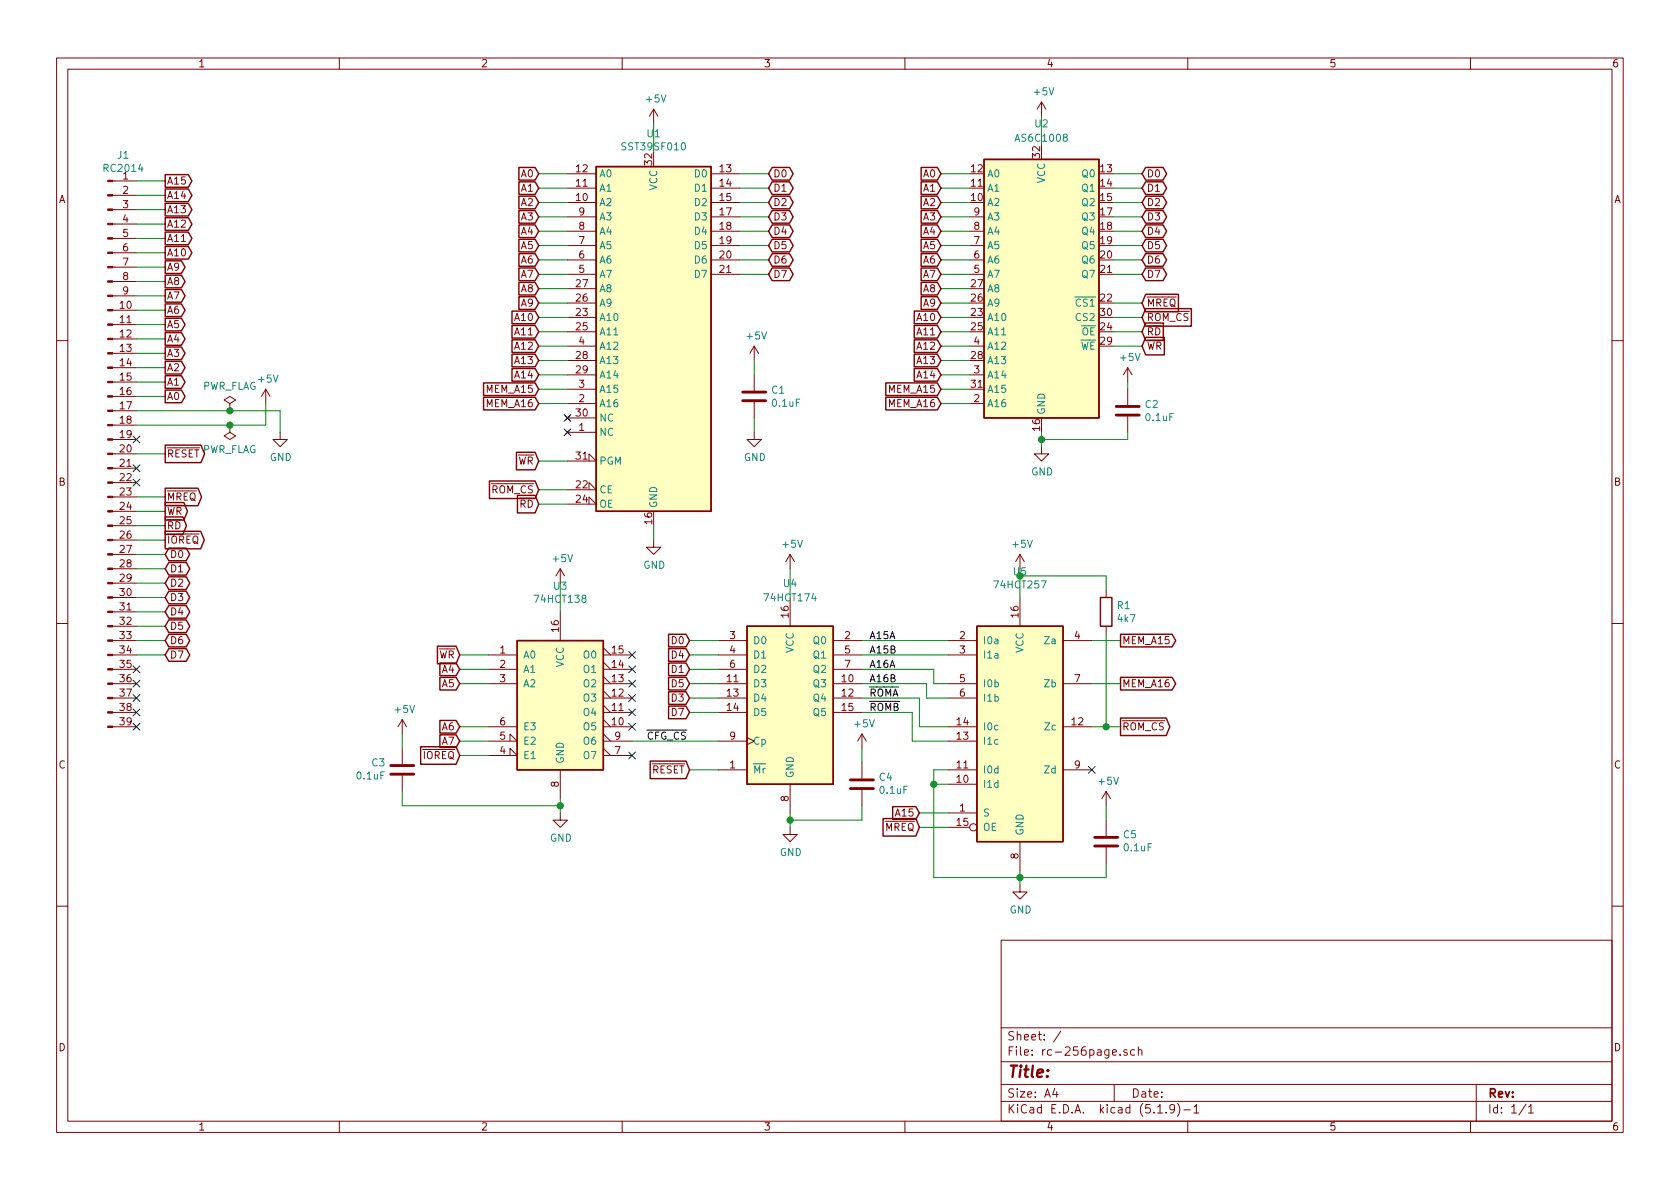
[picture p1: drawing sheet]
EESchema Schematic File Version 4
EELAYER 30 0
EELAYER END
$Descr A4 11693 8268
encoding utf-8
Sheet 1 1
Title ""
Date ""
Rev ""
Comp ""
Comment1 ""
Comment2 ""
Comment3 ""
Comment4 ""
$EndDescr
$Comp
L Connector:Conn_01x39_Male J1
U 1 1
P 750 3150
F 0 "J1" H 858 5231 50  0000 C CNN
F 1 "RC2014" H 858 5140 50  0000 C CNN
F 2 "Connector_PinHeader_2.54mm:PinHeader_1x39_P2.54mm_Vertical" H 750 3150 50  0001 C CNN
F 3 "~" H 750 3150 50  0001 C CNN
	1    750  3150
	1    0    0    -1  
$EndComp
Wire Wire Line
	950  2050 1150 2050
Wire Wire Line
	1150 2150 950  2150
Wire Wire Line
	950  2250 1150 2250
Wire Wire Line
	1150 2350 950  2350
Wire Wire Line
	950  2450 1150 2450
Wire Wire Line
	1150 2550 950  2550
Wire Wire Line
	950  2650 1150 2650
Wire Wire Line
	1150 2750 950  2750
$Comp
L power:GND #PWR0101
U 1 1
P 1950 3000
F 0 "#PWR0101" H 1950 2750 50  0001 C CNN
F 1 "GND" H 1955 2827 50  0000 C CNN
F 2 "" H 1950 3000 50  0001 C CNN
F 3 "" H 1950 3000 50  0001 C CNN
	1    1950 3000
	1    0    0    -1  
$EndComp
Wire Wire Line
	950  2850 1600 2850
Wire Wire Line
	950  2950 1600 2950
Text GLabel 1150 2750 2    50   Output ~ 0
A0
Text GLabel 1150 2650 2    50   Output ~ 0
A1
Text GLabel 1150 2550 2    50   Output ~ 0
A2
Text GLabel 1150 2450 2    50   Output ~ 0
A3
Text GLabel 1150 2350 2    50   Output ~ 0
A4
Text GLabel 1150 2250 2    50   Output ~ 0
A5
Text GLabel 1150 2150 2    50   Output ~ 0
A6
Text GLabel 1150 2050 2    50   Output ~ 0
A7
Text GLabel 1150 3850 2    50   BiDi ~ 0
D0
Text GLabel 1150 3950 2    50   BiDi ~ 0
D1
Text GLabel 1150 4050 2    50   BiDi ~ 0
D2
Text GLabel 1150 4150 2    50   BiDi ~ 0
D3
Text GLabel 1150 4250 2    50   BiDi ~ 0
D4
Text GLabel 1150 4350 2    50   BiDi ~ 0
D5
Text GLabel 1150 4450 2    50   BiDi ~ 0
D6
Text GLabel 1150 4550 2    50   BiDi ~ 0
D7
Wire Wire Line
	950  3850 1150 3850
Wire Wire Line
	950  3950 1150 3950
Wire Wire Line
	950  4050 1150 4050
Wire Wire Line
	950  4150 1150 4150
Wire Wire Line
	950  4250 1150 4250
Wire Wire Line
	950  4350 1150 4350
Wire Wire Line
	950  4450 1150 4450
Wire Wire Line
	950  4550 1150 4550
Text GLabel 1150 3550 2    50   Output ~ 0
~WR
Text GLabel 1150 3650 2    50   Output ~ 0
~RD
Wire Wire Line
	1150 3650 950  3650
Wire Wire Line
	1150 3550 950  3550
NoConn ~ 950  4650
NoConn ~ 950  4750
NoConn ~ 950  4850
NoConn ~ 950  4950
NoConn ~ 950  5050
$Comp
L power:+5V #PWR0105
U 1 1
P 1850 2800
F 0 "#PWR0105" H 1850 2650 50  0001 C CNN
F 1 "+5V" H 1865 2973 50  0000 C CNN
F 2 "" H 1850 2800 50  0001 C CNN
F 3 "" H 1850 2800 50  0001 C CNN
	1    1850 2800
	1    0    0    -1  
$EndComp
$Comp
L power:PWR_FLAG #FLG0101
U 1 1
P 1600 2850
F 0 "#FLG0101" H 1600 2925 50  0001 C CNN
F 1 "PWR_FLAG" H 1600 3023 50  0000 C CNN
F 2 "" H 1600 2850 50  0001 C CNN
F 3 "~" H 1600 2850 50  0001 C CNN
	1    1600 2850
	1    0    0    -1  
$EndComp
$Comp
L power:PWR_FLAG #FLG0102
U 1 1
P 1600 2950
F 0 "#FLG0102" H 1600 3025 50  0001 C CNN
F 1 "PWR_FLAG" H 1600 3123 50  0000 C CNN
F 2 "" H 1600 2950 50  0001 C CNN
F 3 "~" H 1600 2950 50  0001 C CNN
	1    1600 2950
	-1   0    0    1   
$EndComp
Wire Wire Line
	1950 2850 1950 3000
Wire Wire Line
	1850 2950 1850 2800
NoConn ~ 950  3250
NoConn ~ 950  3350
Text GLabel 1150 3750 2    50   Output ~ 0
~IOREQ
Wire Wire Line
	950  3750 1150 3750
Text GLabel 1150 3150 2    50   Output ~ 0
~RESET
Wire Wire Line
	950  3150 1150 3150
Connection ~ 1600 2950
Connection ~ 1600 2850
Text GLabel 1150 3450 2    50   Output ~ 0
~MREQ
Wire Wire Line
	950  3450 1150 3450
Text GLabel 1150 1950 2    50   Output ~ 0
A8
Text GLabel 1150 1850 2    50   Output ~ 0
A9
Text GLabel 1150 1650 2    50   Output ~ 0
A11
Text GLabel 1150 1550 2    50   Output ~ 0
A12
Text GLabel 1150 1450 2    50   Output ~ 0
A13
Text GLabel 1150 1350 2    50   Output ~ 0
A14
Text GLabel 1150 1250 2    50   Output ~ 0
A15
Wire Wire Line
	950  1950 1150 1950
Wire Wire Line
	950  1850 1150 1850
Wire Wire Line
	950  1750 1150 1750
Wire Wire Line
	950  1650 1150 1650
Wire Wire Line
	950  1550 1150 1550
Wire Wire Line
	950  1450 1150 1450
Wire Wire Line
	950  1350 1150 1350
Wire Wire Line
	950  1250 1150 1250
$Comp
L 74xx:74LS174 U4
U 1 1
P 5500 4850
F 0 "U4" H 5500 5650 50  0000 C CNN
F 1 "74HCT174" H 5500 5550 50  0000 C CNN
F 2 "Package_DIP:DIP-16_W7.62mm_LongPads" H 5500 4850 50  0001 C CNN
F 3 "http://www.ti.com/lit/gpn/sn74LS174" H 5500 4850 50  0001 C CNN
	1    5500 4850
	1    0    0    -1  
$EndComp
Text GLabel 4800 4450 0    50   Input ~ 0
D0
Text GLabel 4800 4550 0    50   Input ~ 0
D4
Text GLabel 4800 4650 0    50   Input ~ 0
D1
Text GLabel 4800 4750 0    50   Input ~ 0
D5
Text GLabel 4800 4950 0    50   Input ~ 0
D7
Wire Wire Line
	4800 4450 5000 4450
Wire Wire Line
	4800 4550 5000 4550
Wire Wire Line
	4800 4650 5000 4650
Wire Wire Line
	4800 4750 5000 4750
Text GLabel 4800 5350 0    50   Input ~ 0
~RESET
Wire Wire Line
	4800 5350 5000 5350
Wire Wire Line
	4800 4950 5000 4950
Text GLabel 7800 4450 2    50   Output ~ 0
MEM_A15
Wire Wire Line
	7600 4450 7800 4450
Wire Wire Line
	7600 4750 7800 4750
Wire Wire Line
	6000 4650 6500 4650
Text GLabel 1150 1750 2    50   Output ~ 0
A10
$Comp
L Memory_RAM:628128_DIP32_SSOP32 U2
U 1 1
P 7250 2000
F 0 "U2" H 7250 3150 50  0000 C CNN
F 1 "AS6C1008" H 7250 3050 50  0000 C CNN
F 2 "Package_DIP:DIP-32_W15.24mm_LongPads" H 7250 2100 50  0001 C CNN
F 3 "https://www.alliancememory.com/wp-content/uploads/pdf/AS6C4008.pdf" H 7250 2100 50  0001 C CNN
	1    7250 2000
	1    0    0    -1  
$EndComp
$Comp
L rc-256page:SST39SF010 U1
U 1 1
P 4550 2400
F 0 "U1" H 4550 3881 50  0000 C CNN
F 1 "SST39SF010" H 4550 3790 50  0000 C CNN
F 2 "Package_DIP:DIP-32_W15.24mm_LongPads" H 4550 2700 50  0001 C CNN
F 3 "http://ww1.microchip.com/downloads/en/DeviceDoc/25022B.pdf" H 4550 2700 50  0001 C CNN
	1    4550 2400
	1    0    0    -1  
$EndComp
Text GLabel 3750 1200 0    50   Input ~ 0
A0
Text GLabel 3750 1300 0    50   Input ~ 0
A1
Text GLabel 3750 1400 0    50   Input ~ 0
A2
Text GLabel 3750 1500 0    50   Input ~ 0
A3
Text GLabel 3750 1600 0    50   Input ~ 0
A4
Text GLabel 3750 1700 0    50   Input ~ 0
A5
Text GLabel 3750 1800 0    50   Input ~ 0
A6
Text GLabel 3750 1900 0    50   Input ~ 0
A7
Text GLabel 3750 2000 0    50   Input ~ 0
A8
Text GLabel 3750 2100 0    50   Input ~ 0
A9
Text GLabel 3750 2200 0    50   Input ~ 0
A10
Text GLabel 3750 2300 0    50   Input ~ 0
A11
Text GLabel 3750 2400 0    50   Input ~ 0
A12
Text GLabel 3750 2500 0    50   Input ~ 0
A13
Text GLabel 3750 2600 0    50   Input ~ 0
A14
Text GLabel 3750 2700 0    50   Input ~ 0
MEM_A15
Text GLabel 3750 2800 0    50   Input ~ 0
MEM_A16
Text GLabel 3750 3200 0    50   Input ~ 0
~WR
Text GLabel 3750 3500 0    50   Input ~ 0
~RD
Text GLabel 3750 3400 0    50   Input ~ 0
~ROM_CS
Text GLabel 5350 1200 2    50   BiDi ~ 0
D0
Text GLabel 5350 1300 2    50   BiDi ~ 0
D1
Text GLabel 5350 1400 2    50   BiDi ~ 0
D2
Text GLabel 5350 1500 2    50   BiDi ~ 0
D3
Text GLabel 5350 1600 2    50   BiDi ~ 0
D4
Text GLabel 5350 1700 2    50   BiDi ~ 0
D5
Text GLabel 5350 1800 2    50   BiDi ~ 0
D6
Text GLabel 5350 1900 2    50   BiDi ~ 0
D7
Wire Wire Line
	3750 1200 3950 1200
Wire Wire Line
	3750 1300 3950 1300
Wire Wire Line
	3750 1400 3950 1400
Wire Wire Line
	3750 1500 3950 1500
Wire Wire Line
	3750 1600 3950 1600
Wire Wire Line
	3750 1700 3950 1700
Wire Wire Line
	3750 1800 3950 1800
Wire Wire Line
	3750 1900 3950 1900
Wire Wire Line
	3750 2000 3950 2000
Wire Wire Line
	3750 2100 3950 2100
Wire Wire Line
	3750 2200 3950 2200
Wire Wire Line
	3750 2300 3950 2300
Wire Wire Line
	3750 2400 3950 2400
Wire Wire Line
	3750 2500 3950 2500
Wire Wire Line
	3750 2600 3950 2600
Wire Wire Line
	3750 2700 3950 2700
Wire Wire Line
	3750 2800 3950 2800
Wire Wire Line
	3750 3200 3950 3200
Wire Wire Line
	3750 3400 3950 3400
Wire Wire Line
	3750 3500 3950 3500
Wire Wire Line
	5150 1200 5350 1200
Wire Wire Line
	5150 1300 5350 1300
Wire Wire Line
	5150 1400 5350 1400
Wire Wire Line
	5150 1500 5350 1500
Wire Wire Line
	5150 1600 5350 1600
Wire Wire Line
	5150 1700 5350 1700
Wire Wire Line
	5150 1800 5350 1800
Wire Wire Line
	5150 1900 5350 1900
Text GLabel 6550 1200 0    50   Input ~ 0
A0
Text GLabel 6550 1300 0    50   Input ~ 0
A1
Text GLabel 6550 1400 0    50   Input ~ 0
A2
Text GLabel 6550 1500 0    50   Input ~ 0
A3
Text GLabel 6550 1600 0    50   Input ~ 0
A4
Text GLabel 6550 1700 0    50   Input ~ 0
A5
Text GLabel 6550 1800 0    50   Input ~ 0
A6
Text GLabel 6550 1900 0    50   Input ~ 0
A7
Text GLabel 6550 2000 0    50   Input ~ 0
A8
Text GLabel 6550 2100 0    50   Input ~ 0
A9
Text GLabel 6550 2200 0    50   Input ~ 0
A10
Text GLabel 6550 2300 0    50   Input ~ 0
A11
Text GLabel 6550 2400 0    50   Input ~ 0
A12
Text GLabel 6550 2500 0    50   Input ~ 0
A13
Text GLabel 6550 2600 0    50   Input ~ 0
A14
Text GLabel 6550 2700 0    50   Input ~ 0
MEM_A15
Text GLabel 6550 2800 0    50   Input ~ 0
MEM_A16
Text GLabel 7950 2400 2    50   Input ~ 0
~WR
Text GLabel 7950 2300 2    50   Input ~ 0
~RD
Wire Wire Line
	6550 1200 6750 1200
Wire Wire Line
	6550 1300 6750 1300
Wire Wire Line
	6550 1400 6750 1400
Wire Wire Line
	6550 1500 6750 1500
Wire Wire Line
	6550 1600 6750 1600
Wire Wire Line
	6550 1700 6750 1700
Wire Wire Line
	6550 1800 6750 1800
Wire Wire Line
	6550 1900 6750 1900
Wire Wire Line
	6550 2000 6750 2000
Wire Wire Line
	6550 2100 6750 2100
Wire Wire Line
	6550 2200 6750 2200
Wire Wire Line
	6550 2300 6750 2300
Wire Wire Line
	6550 2400 6750 2400
Wire Wire Line
	6550 2500 6750 2500
Wire Wire Line
	6550 2600 6750 2600
Wire Wire Line
	6550 2700 6750 2700
Wire Wire Line
	6550 2800 6750 2800
Text GLabel 7950 1200 2    50   BiDi ~ 0
D0
Text GLabel 7950 1300 2    50   BiDi ~ 0
D1
Text GLabel 7950 1400 2    50   BiDi ~ 0
D2
Text GLabel 7950 1500 2    50   BiDi ~ 0
D3
Text GLabel 7950 1600 2    50   BiDi ~ 0
D4
Text GLabel 7950 1700 2    50   BiDi ~ 0
D5
Text GLabel 7950 1800 2    50   BiDi ~ 0
D6
Text GLabel 7950 1900 2    50   BiDi ~ 0
D7
Wire Wire Line
	7750 1200 7950 1200
Wire Wire Line
	7750 1300 7950 1300
Wire Wire Line
	7750 1400 7950 1400
Wire Wire Line
	7750 1500 7950 1500
Wire Wire Line
	7750 1600 7950 1600
Wire Wire Line
	7750 1700 7950 1700
Wire Wire Line
	7750 1800 7950 1800
Wire Wire Line
	7750 1900 7950 1900
Wire Wire Line
	7750 2300 7950 2300
Wire Wire Line
	7750 2400 7950 2400
$Comp
L power:+5V #PWR0102
U 1 1
P 4550 850
F 0 "#PWR0102" H 4550 700 50  0001 C CNN
F 1 "+5V" H 4565 1023 50  0000 C CNN
F 2 "" H 4550 850 50  0001 C CNN
F 3 "" H 4550 850 50  0001 C CNN
	1    4550 850 
	1    0    0    -1  
$EndComp
Wire Wire Line
	4550 850  4550 1050
$Comp
L power:+5V #PWR0103
U 1 1
P 7250 800
F 0 "#PWR0103" H 7250 650 50  0001 C CNN
F 1 "+5V" H 7265 973 50  0000 C CNN
F 2 "" H 7250 800 50  0001 C CNN
F 3 "" H 7250 800 50  0001 C CNN
	1    7250 800 
	1    0    0    -1  
$EndComp
Wire Wire Line
	7250 800  7250 1000
$Comp
L power:GND #PWR0104
U 1 1
P 4550 3750
F 0 "#PWR0104" H 4550 3500 50  0001 C CNN
F 1 "GND" H 4555 3577 50  0000 C CNN
F 2 "" H 4550 3750 50  0001 C CNN
F 3 "" H 4550 3750 50  0001 C CNN
	1    4550 3750
	1    0    0    -1  
$EndComp
Wire Wire Line
	4550 3750 4550 3650
$Comp
L power:GND #PWR0106
U 1 1
P 7250 3100
F 0 "#PWR0106" H 7250 2850 50  0001 C CNN
F 1 "GND" H 7255 2927 50  0000 C CNN
F 2 "" H 7250 3100 50  0001 C CNN
F 3 "" H 7250 3100 50  0001 C CNN
	1    7250 3100
	1    0    0    -1  
$EndComp
Wire Wire Line
	7250 3100 7250 3050
Text GLabel 7950 2200 2    50   Input ~ 0
~ROM_CS
Wire Wire Line
	7950 2200 7750 2200
Text GLabel 7800 5050 2    50   Output ~ 0
~ROM_CS
Wire Wire Line
	6000 4550 6600 4550
Wire Wire Line
	6000 4450 6600 4450
Wire Wire Line
	6000 4950 6350 4950
Wire Wire Line
	6000 4750 6450 4750
Text GLabel 6400 5650 0    50   Input ~ 0
A15
Text GLabel 6400 5750 0    50   Input ~ 0
~MREQ
Text GLabel 7950 2100 2    50   Input ~ 0
~MREQ
Wire Wire Line
	7950 2100 7750 2100
Wire Wire Line
	6400 5750 6600 5750
Wire Wire Line
	5000 5150 4400 5150
Text GLabel 3200 5250 0    50   Input ~ 0
~IOREQ
Text GLabel 3200 4650 0    50   Input ~ 0
A4
Text GLabel 3200 4750 0    50   Input ~ 0
A5
Text GLabel 3200 5050 0    50   Input ~ 0
A6
Text GLabel 3200 5150 0    50   Input ~ 0
A7
Text GLabel 3200 4550 0    50   Input ~ 0
~WR
Wire Wire Line
	3200 4550 3400 4550
Wire Wire Line
	3400 4650 3200 4650
Wire Wire Line
	3200 4750 3400 4750
Wire Wire Line
	3400 5050 3200 5050
Wire Wire Line
	3200 5150 3400 5150
Wire Wire Line
	3400 5250 3200 5250
Wire Wire Line
	3900 5600 3900 5650
$Comp
L power:GND #PWR0107
U 1 1
P 3900 5650
F 0 "#PWR0107" H 3900 5400 50  0001 C CNN
F 1 "GND" H 3905 5477 50  0000 C CNN
F 2 "" H 3900 5650 50  0001 C CNN
F 3 "" H 3900 5650 50  0001 C CNN
	1    3900 5650
	1    0    0    -1  
$EndComp
Wire Wire Line
	3900 5550 3900 5600
Connection ~ 3900 5600
$Comp
L power:+5V #PWR0108
U 1 1
P 2800 5100
F 0 "#PWR0108" H 2800 4950 50  0001 C CNN
F 1 "+5V" H 2815 5273 50  0000 C CNN
F 2 "" H 2800 5100 50  0001 C CNN
F 3 "" H 2800 5100 50  0001 C CNN
	1    2800 5100
	1    0    0    -1  
$EndComp
$Comp
L power:+5V #PWR0109
U 1 1
P 3900 4050
F 0 "#PWR0109" H 3900 3900 50  0001 C CNN
F 1 "+5V" H 3915 4223 50  0000 C CNN
F 2 "" H 3900 4050 50  0001 C CNN
F 3 "" H 3900 4050 50  0001 C CNN
	1    3900 4050
	1    0    0    -1  
$EndComp
Wire Wire Line
	3900 4050 3900 4250
$Comp
L power:+5V #PWR0110
U 1 1
P 5500 3950
F 0 "#PWR0110" H 5500 3800 50  0001 C CNN
F 1 "+5V" H 5515 4123 50  0000 C CNN
F 2 "" H 5500 3950 50  0001 C CNN
F 3 "" H 5500 3950 50  0001 C CNN
	1    5500 3950
	1    0    0    -1  
$EndComp
$Comp
L power:GND #PWR0111
U 1 1
P 5500 5750
F 0 "#PWR0111" H 5500 5500 50  0001 C CNN
F 1 "GND" H 5505 5577 50  0000 C CNN
F 2 "" H 5500 5750 50  0001 C CNN
F 3 "" H 5500 5750 50  0001 C CNN
	1    5500 5750
	1    0    0    -1  
$EndComp
$Comp
L power:GND #PWR0113
U 1 1
P 7100 6150
F 0 "#PWR0113" H 7100 5900 50  0001 C CNN
F 1 "GND" H 7105 5977 50  0000 C CNN
F 2 "" H 7100 6150 50  0001 C CNN
F 3 "" H 7100 6150 50  0001 C CNN
	1    7100 6150
	1    0    0    -1  
$EndComp
Wire Wire Line
	7100 6150 7100 6100
NoConn ~ 950  3050
Text GLabel 7800 4750 2    50   Output ~ 0
MEM_A16
$Comp
L Device:C C1
U 1 1
P 5250 2750
F 0 "C1" H 5365 2796 50  0000 L CNN
F 1 "0.1uF" H 5365 2705 50  0000 L CNN
F 2 "Capacitor_THT:C_Disc_D3.0mm_W1.6mm_P2.50mm" H 5288 2600 50  0001 C CNN
F 3 "~" H 5250 2750 50  0001 C CNN
	1    5250 2750
	1    0    0    -1  
$EndComp
$Comp
L power:+5V #PWR0114
U 1 1
P 5250 2500
F 0 "#PWR0114" H 5250 2350 50  0001 C CNN
F 1 "+5V" H 5265 2673 50  0000 C CNN
F 2 "" H 5250 2500 50  0001 C CNN
F 3 "" H 5250 2500 50  0001 C CNN
	1    5250 2500
	1    0    0    -1  
$EndComp
$Comp
L power:GND #PWR0115
U 1 1
P 5250 3000
F 0 "#PWR0115" H 5250 2750 50  0001 C CNN
F 1 "GND" H 5255 2827 50  0000 C CNN
F 2 "" H 5250 3000 50  0001 C CNN
F 3 "" H 5250 3000 50  0001 C CNN
	1    5250 3000
	1    0    0    -1  
$EndComp
Wire Wire Line
	5250 3000 5250 2900
Wire Wire Line
	5250 2600 5250 2500
$Comp
L Device:C C2
U 1 1
P 7850 2850
F 0 "C2" H 7965 2896 50  0000 L CNN
F 1 "0.1uF" H 7965 2805 50  0000 L CNN
F 2 "Capacitor_THT:C_Disc_D3.0mm_W1.6mm_P2.50mm" H 7888 2700 50  0001 C CNN
F 3 "~" H 7850 2850 50  0001 C CNN
	1    7850 2850
	1    0    0    -1  
$EndComp
$Comp
L power:+5V #PWR0116
U 1 1
P 7850 2650
F 0 "#PWR0116" H 7850 2500 50  0001 C CNN
F 1 "+5V" H 7865 2823 50  0000 C CNN
F 2 "" H 7850 2650 50  0001 C CNN
F 3 "" H 7850 2650 50  0001 C CNN
	1    7850 2650
	1    0    0    -1  
$EndComp
Wire Wire Line
	7850 3050 7850 3000
Wire Wire Line
	7850 2700 7850 2650
$Comp
L Device:C C3
U 1 1
P 2800 5350
F 0 "C3" H 2686 5304 50  0000 R CNN
F 1 "0.1uF" H 2686 5395 50  0000 R CNN
F 2 "Capacitor_THT:C_Disc_D3.0mm_W1.6mm_P2.50mm" H 2838 5200 50  0001 C CNN
F 3 "~" H 2800 5350 50  0001 C CNN
	1    2800 5350
	1    0    0    1   
$EndComp
Connection ~ 7100 6100
Wire Wire Line
	7100 6100 7100 6050
$Comp
L Device:C C4
U 1 1
P 6000 5450
F 0 "C4" H 5886 5404 50  0000 R CNN
F 1 "0.1uF" H 5886 5495 50  0000 R CNN
F 2 "Capacitor_THT:C_Disc_D3.0mm_W1.6mm_P2.50mm" H 6038 5300 50  0001 C CNN
F 3 "~" H 6000 5450 50  0001 C CNN
	1    6000 5450
	-1   0    0    1   
$EndComp
Wire Wire Line
	7850 3050 7250 3050
Connection ~ 7250 3050
Wire Wire Line
	7250 3050 7250 3000
Wire Wire Line
	1600 2850 1950 2850
Wire Wire Line
	1600 2950 1850 2950
Text Label 4500 5150 0    50   ~ 0
~CFG_CS
Text Label 6050 4950 0    50   ~ 0
~ROMB
Text Label 6050 4550 0    50   ~ 0
A15B
Text Label 6050 4450 0    50   ~ 0
A15A
Wire Wire Line
	7600 5050 7700 5050
NoConn ~ 3950 2900
NoConn ~ 3950 3000
Text GLabel 4800 4850 0    50   Input ~ 0
D3
Wire Wire Line
	5500 5650 5500 5700
Wire Wire Line
	4800 4850 5000 4850
Wire Wire Line
	6400 5650 6600 5650
$Comp
L power:+5V #PWR0112
U 1 1
P 7100 3950
F 0 "#PWR0112" H 7100 3800 50  0001 C CNN
F 1 "+5V" H 7115 4123 50  0000 C CNN
F 2 "" H 7100 3950 50  0001 C CNN
F 3 "" H 7100 3950 50  0001 C CNN
	1    7100 3950
	1    0    0    -1  
$EndComp
Wire Wire Line
	7100 3950 7100 4000
$Comp
L power:+5V #PWR0117
U 1 1
P 7700 5600
F 0 "#PWR0117" H 7700 5450 50  0001 C CNN
F 1 "+5V" H 7715 5773 50  0000 C CNN
F 2 "" H 7700 5600 50  0001 C CNN
F 3 "" H 7700 5600 50  0001 C CNN
	1    7700 5600
	1    0    0    -1  
$EndComp
Wire Wire Line
	7700 6100 7100 6100
$Comp
L power:+5V #PWR0118
U 1 1
P 6000 5200
F 0 "#PWR0118" H 6000 5050 50  0001 C CNN
F 1 "+5V" H 6015 5373 50  0000 C CNN
F 2 "" H 6000 5200 50  0001 C CNN
F 3 "" H 6000 5200 50  0001 C CNN
	1    6000 5200
	1    0    0    -1  
$EndComp
Wire Wire Line
	6000 5200 6000 5300
Wire Wire Line
	6000 5600 6000 5700
Wire Wire Line
	6000 5700 5500 5700
Connection ~ 5500 5700
Wire Wire Line
	5500 5700 5500 5750
Wire Wire Line
	5500 3950 5500 4150
Wire Wire Line
	6500 4650 6500 4750
Wire Wire Line
	6500 4750 6600 4750
Wire Wire Line
	6450 4750 6450 4850
Wire Wire Line
	6450 4850 6600 4850
Text Label 6050 4650 0    50   ~ 0
A16A
Text Label 6050 4750 0    50   ~ 0
A16B
Wire Wire Line
	6000 4850 6400 4850
Wire Wire Line
	6400 4850 6400 5050
Wire Wire Line
	6350 4950 6350 5150
Wire Wire Line
	7700 5600 7700 5700
Wire Wire Line
	7700 6000 7700 6100
$Comp
L Device:C C5
U 1 1
P 7700 5850
F 0 "C5" H 7586 5804 50  0000 R CNN
F 1 "0.1uF" H 7586 5895 50  0000 R CNN
F 2 "Capacitor_THT:C_Disc_D3.0mm_W1.6mm_P2.50mm" H 7738 5700 50  0001 C CNN
F 3 "~" H 7700 5850 50  0001 C CNN
	1    7700 5850
	-1   0    0    1   
$EndComp
$Comp
L Device:R R1
U 1 1
P 7700 4250
F 0 "R1" H 7770 4296 50  0000 L CNN
F 1 "4k7" H 7770 4205 50  0000 L CNN
F 2 "Resistor_THT:R_Axial_DIN0207_L6.3mm_D2.5mm_P7.62mm_Horizontal" V 7630 4250 50  0001 C CNN
F 3 "~" H 7700 4250 50  0001 C CNN
	1    7700 4250
	1    0    0    -1  
$EndComp
$Comp
L 74xx:74LS257 U5
U 1 1
P 7100 5050
F 0 "U5" H 7100 6131 50  0000 C CNN
F 1 "74HCT257" H 7100 6040 50  0000 C CNN
F 2 "Package_DIP:DIP-16_W7.62mm_LongPads" H 7100 5050 50  0001 C CNN
F 3 "http://www.ti.com/lit/gpn/sn74LS157" H 7100 5050 50  0001 C CNN
	1    7100 5050
	1    0    0    -1  
$EndComp
Text Label 6050 4850 0    50   ~ 0
~ROMA
Wire Wire Line
	7700 4400 7700 5050
Connection ~ 7700 5050
Wire Wire Line
	7700 5050 7800 5050
Wire Wire Line
	7700 4100 7700 4000
Wire Wire Line
	7700 4000 7100 4000
Connection ~ 7100 4000
Wire Wire Line
	7100 4000 7100 4150
Wire Wire Line
	6350 5150 6600 5150
Wire Wire Line
	6400 5050 6600 5050
Wire Wire Line
	6600 5350 6500 5350
Wire Wire Line
	6500 5350 6500 5450
Wire Wire Line
	6500 6100 7100 6100
Wire Wire Line
	6600 5450 6500 5450
Connection ~ 6500 5450
Wire Wire Line
	6500 5450 6500 6100
NoConn ~ 7600 5350
$Comp
L 74xx:74LS138 U3
U 1 1
P 3900 4850
F 0 "U3" H 3900 5631 50  0000 C CNN
F 1 "74HCT138" H 3900 5540 50  0000 C CNN
F 2 "Package_DIP:DIP-16_W7.62mm_LongPads" H 3900 4850 50  0001 C CNN
F 3 "http://www.ti.com/lit/gpn/sn74LS138" H 3900 4850 50  0001 C CNN
	1    3900 4850
	1    0    0    -1  
$EndComp
Wire Wire Line
	2800 5600 3900 5600
Wire Wire Line
	2800 5600 2800 5500
Wire Wire Line
	2800 5200 2800 5100
NoConn ~ 4400 4550
NoConn ~ 4400 4650
NoConn ~ 4400 4750
NoConn ~ 4400 4850
NoConn ~ 4400 4950
NoConn ~ 4400 5050
NoConn ~ 4400 5250
$EndSCHEMATC
